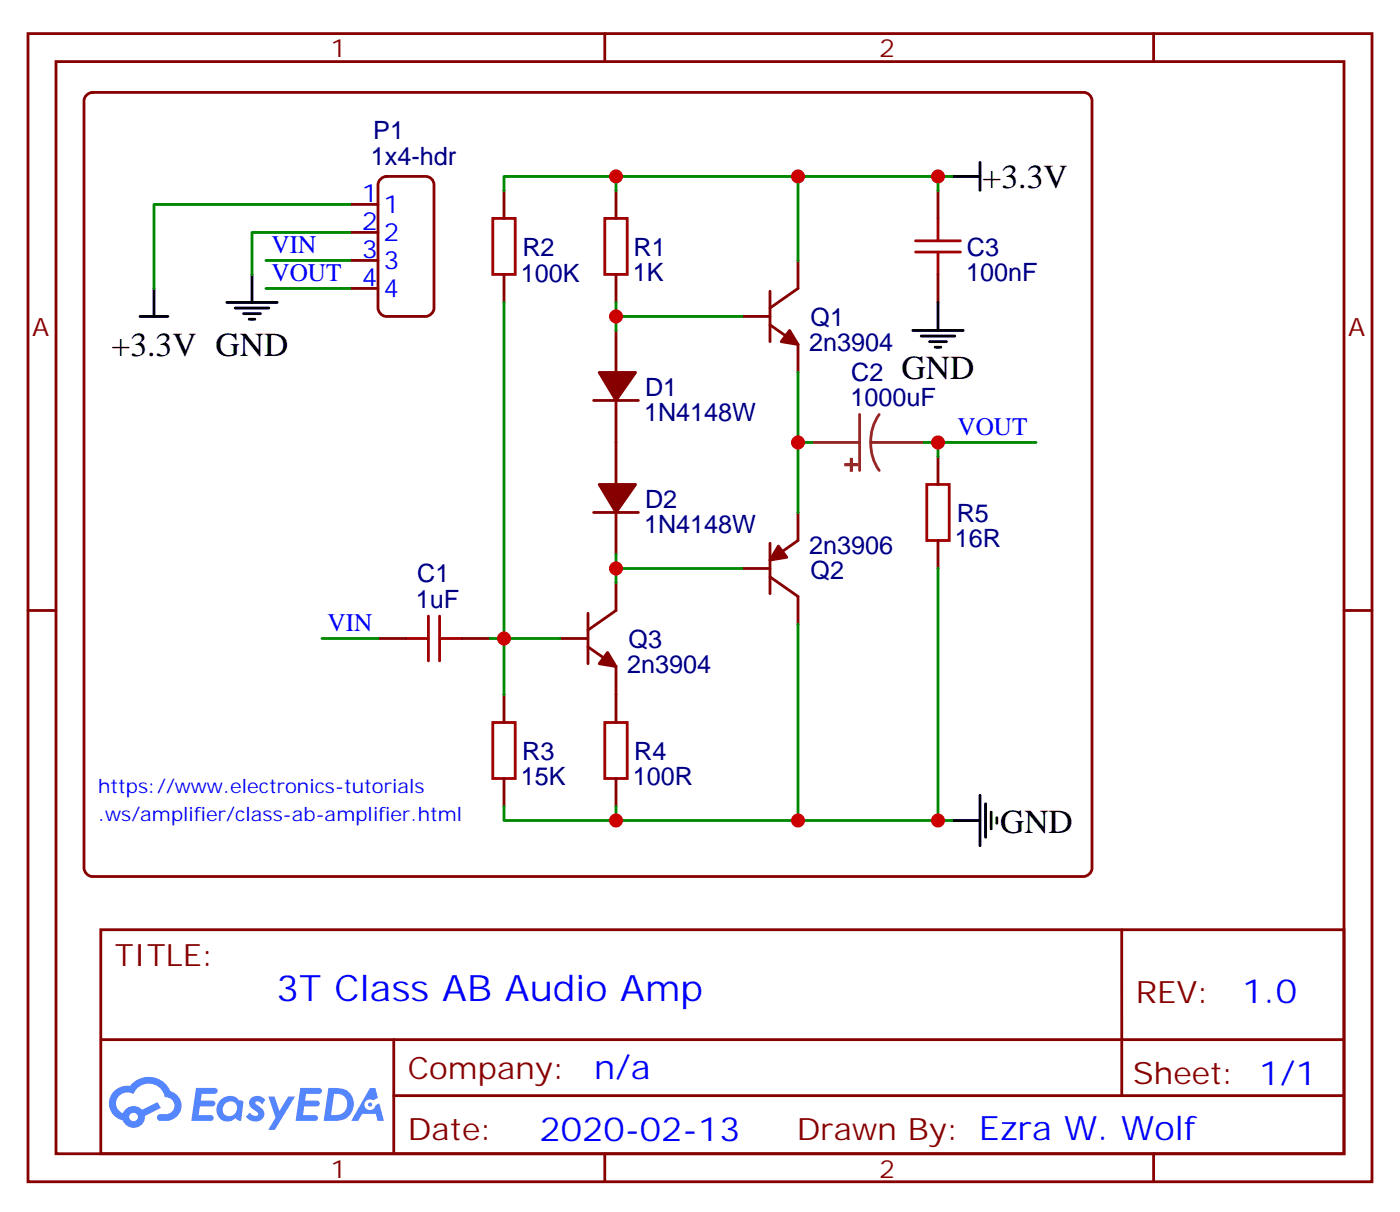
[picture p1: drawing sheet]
# EasyEDA schematic Class AB.json
TITLE: 3T Class AB Audio Amp; REV: 1.0; Date: 2020-02-13; Sheet: 1/1; Drawn By: Ezra W. Wolf; Company: n/a

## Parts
#1  -
C1  1uF  [C0603]
C2  1000uF  [CAP-SMD_BD10.0-L10.3-W10.3-FD]
C3  100nF  [C0603]
D1  1N4148W  [SOD-123_L2.8-W1.8-LS3.7-RD]
D2  1N4148W  [SOD-123_L2.8-W1.8-LS3.7-RD]
P1  1x4-hdr  [1X4-HDR]
Q1  2n3904  [SOT-23-3_L2.9-W1.3-P1.90-LS2.4-TR]
Q2  2n3906  [SOT-23-3_L2.9-W1.6-P1.90-LS2.8-TR-CW]
Q3  2n3904  [SOT-23-3_L2.9-W1.3-P1.90-LS2.4-TR]
R1  1K  [R0603]
R2  100K  [R0603]
R3  15K  [R0603]
R4  100R  [R0603]
R5  16R  [R0603]

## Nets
+3.3V: C3.1 P1.1 Q1.3(C) R1.2 R2.2
GND: C3.2 P1.2 Q2.3(C) R3.1 R4.1 R5.2
VIN: C1.1 P1.3
VOUT: C2.2 P1.4 R5.1
Net-(C1-2): C1.2 Q3.2(B) R2.1 R3.2
Net-(C2-1): C2.1 Q1.1(E) Q2.1(E)
Net-(D1-1): D1.1(C) D2.2(A)
Net-(D1-2): D1.2(A) Q1.2(B) R1.1
Net-(D2-1): D2.1(C) Q2.2(B) Q3.3(C)
Net-(Q3-1): Q3.1(E) R4.2

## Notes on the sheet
- https://www.electronics-tutorials
- .ws/amplifier/class-ab-amplifier.html
